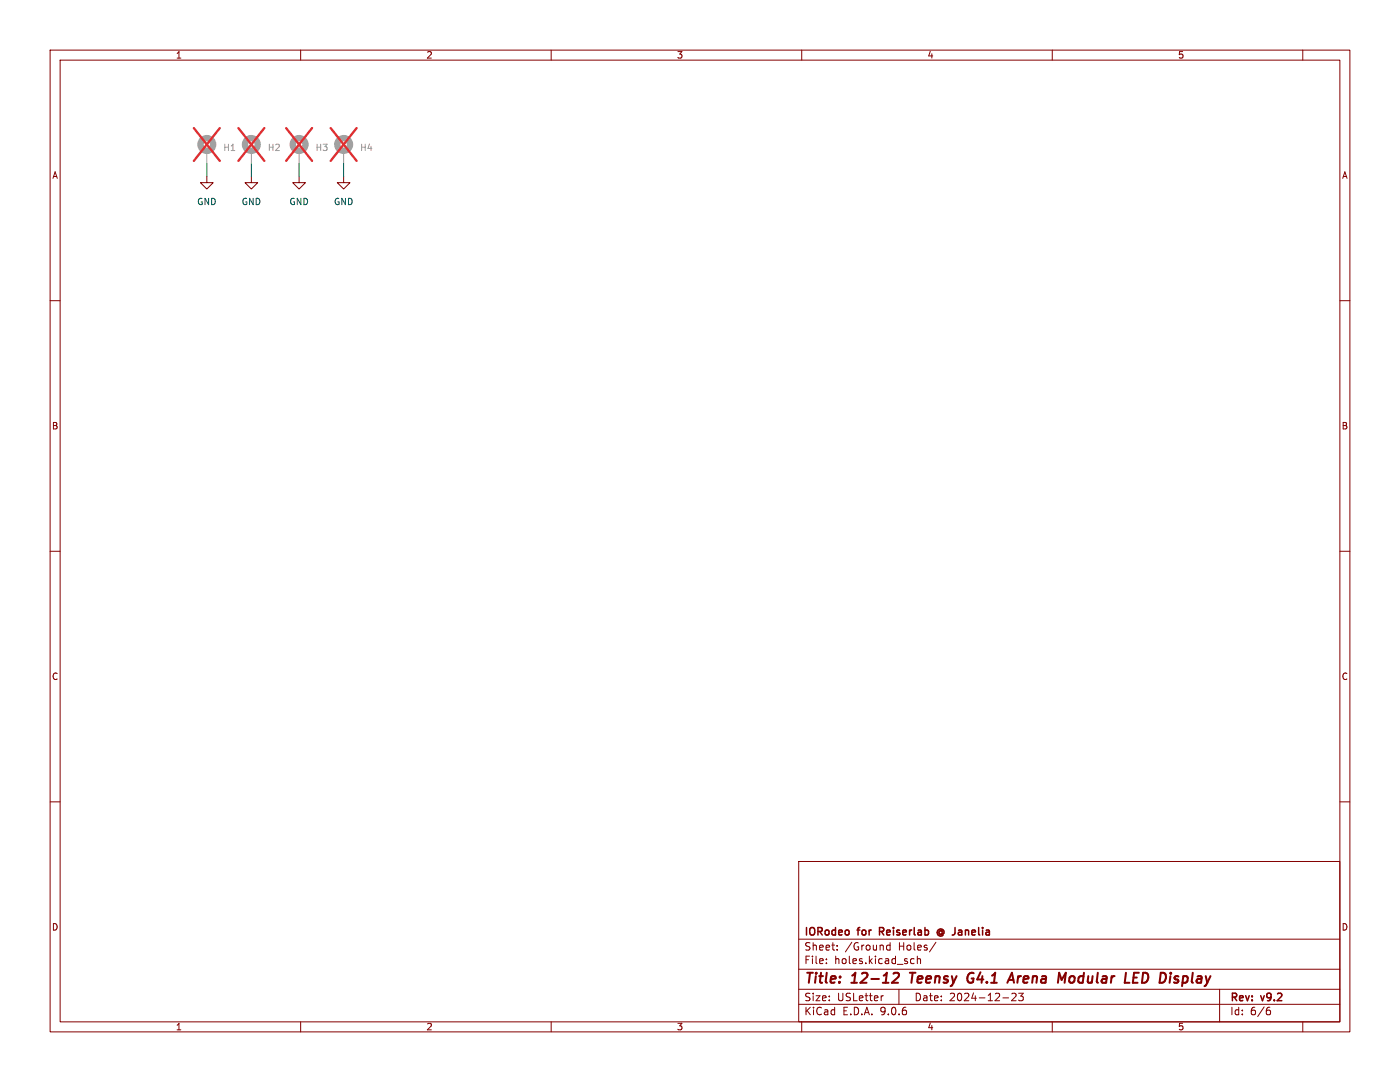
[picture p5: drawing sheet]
<svg xmlns="http://www.w3.org/2000/svg" width="279mm" height="216mm" viewBox="0 0 279 216" stroke-linecap="round" stroke-linejoin="round" font-family="sans-serif">
<g fill="none" stroke="#840000" stroke-width=".2">
<path d="M10 10h259.4v195.9h-259.4zM12 12h255.4v191.9h-255.4zM60 10v2M110 10v2M160 10v2M210 10v2M260 10v2M41.3 35.2v1.2h-1.3l1.3 1.3 1.2-1.3h-1.2M50.2 35.2v1.2h-1.3l1.3 1.3 1.2-1.3h-1.2M59.7 35.2v1.2h-1.3l1.3 1.3 1.3-1.3h-1.3M68.6 35.2v1.2h-1.3l1.3 1.3 1.2-1.3h-1.2M10 60h2"/>
<path d="M267.4 60h2M10 110h2M267.4 110h2M10 160h2M159.4 171.9h108v32h-108zM267.4 160h2M159.4 197.4h108M159.4 193.4h108M159.4 187.4h108M164.9 192.1v.2M164.9 191.4v.1M167.1 189.4v.2"/>
<path d="M167.1 188.7v.1M176.3 198.7l-.3 .1M177.6 188.1v1.5M177.6 188.7l-.4-.1-.3 .3 .2 .6h.5M179.4 197.4v3M181.9 192.2h.5M181.9 191.4h.5M183.1 191.4l.2-.1 .3 .1 .1 .9M183.1 190.8v1.5M186.8 188l-1.3 1.9M200.1 199.1h1.2M201.9 198.3l.6-.1 .3 .4-.9 1.1h.9"/>
<path d="M203.3 198.2h.9l-.5 .6 .4 .1v.6l-.2 .2-.6-.2M243.4 197.4v6.5M60 203.9v2M110 203.9v2M159.4 200.4h108M160 203.9v2M210 203.9v2M253 201.6h.4l.2 .2-.1 .5-.5 .2M253.4 201l-.4 .1M260 203.9v2"/>
</g>
<path d="M178.3 194.3l.3-.2h.5l.3 .2v.4l-.1 .3-1.3 1.1h1.2M181.6 194.1h1.1M182.1 194.1l-.2 2M193.2 195.8a.68 .68 0 0 0 .9 .2M193.9 195.2h.4M194.1 194.1a.81 .81 0 0 0-.9 .5M201 196.1l.9-2 .5 2M201.3 195.5h.9M213.7 194.9l-.3 .3v.5l.3 .4M226.1 196.1h.9M226.2 195.1h.7M226.3 194.1h1" fill="none" stroke="#840000" stroke-width=".4"/>
<path d="M175.5 185.9h.6M176.1 185.1h-.6v1.5M188 185.8a.36 .36 0 0 0-.5 0 .36 .36 0 0 0 0 .5 .36 .36 0 0 0 .5 .1M188 185.4a.71 .71 0 0 0-1 .7 .71 .71 0 0 0 1 .6" fill="none" stroke="#840000" stroke-width=".3"/>
<g fill="none" stroke="#a1a1a1" stroke-width="1.3">
<circle cx="41.3" cy="28.8" r="1.27"/>
<circle cx="50.2" cy="28.8" r="1.27"/>
<circle cx="59.7" cy="28.8" r="1.27"/>
<circle cx="68.6" cy="28.8" r="1.27"/>
</g>
<path d="M41.3 30.1v2.5M50.2 30.1v2.5M59.7 30.1v2.5M68.6 30.1v2.5" fill="none" stroke="#a1a1a1" stroke-width=".2"/>
<path d="M38.7 25.6l5.2 6.5M43.9 25.6l-5.2 6.5M47.6 25.6l5.2 6.5M52.8 25.6l-5.2 6.5M57.1 25.6l5.2 6.5M62.3 25.6l-5.2 6.5M66 25.6l5.2 6.5M71.2 25.6l-5.2 6.5" fill="none" stroke="#e12e31" stroke-width=".46"/>
<path d="M41.3 32.6v2.6M50.2 32.6v2.6M59.7 32.6v2.6M68.6 32.6v2.6" fill="none" stroke="#009600" stroke-width=".2"/>
<g font-size="2.8" fill="#840000">
<text x="160.4" y="196.8">Title:</text>
<text x="170.1" y="196.8">12-12</text>
<text x="182.5" y="196.8">Teensy</text>
<text x="194.7" y="196.8">G4.1</text>
<text x="203.8" y="196.8">Arena</text>
<text x="214.4" y="196.8">Modular</text>
<text x="228.5" y="196.8">LED</text>
<text x="236.3" y="196.8">Display</text>
</g>
<g font-size="2.1" fill="#840000">
<text x="160.4" y="189.9">Sheet:</text>
<text x="160.4" y="187.1">IORodeo</text>
<text x="168.6" y="189.9">/Ground</text>
<text x="171.3" y="187.1">for</text>
<text x="176.2" y="187.1">Reiserlab</text>
<text x="179.4" y="189.9">Holes/</text>
<text x="188.3" y="187.1">@ Janelia</text>
<text x="160.4" y="192.6">File:</text>
<text x="166.5" y="192.6">holes.kicad_sch</text>
<text x="160.4" y="202.8">KiCad</text>
<text x="160.4" y="200">Size:</text>
<text x="167.1" y="200">USLetter</text>
<text x="168.1" y="202.8">E.D.A.</text>
<text x="175.7" y="202.8">9.0.6</text>
<text x="182.4" y="200">Date:</text>
<text x="189.4" y="200">2024-12-23</text>
<text x="245.4" y="200.2">Rev:</text>
<text x="245.4" y="202.8">Id:</text>
<text x="249.5" y="202.8">6/6</text>
<text x="251.8" y="200.2">v9.2</text>
</g>
<g font-size="1.8" fill="#840000">
<text x="35" y="11.9">1</text>
<text x="85" y="11.9">2</text>
<text x="135" y="11.9">3</text>
<text x="185" y="11.9">4</text>
<text x="235" y="11.9">5</text>
<text x="10.3" y="35.9">A</text>
<text x="267.7" y="35.9">A</text>
<text x="10.3" y="85.9">B</text>
<text x="267.7" y="85.9">B</text>
<text x="10.3" y="135.9">C</text>
<text x="267.7" y="135.9">C</text>
<text x="10.3" y="185.9">D</text>
<text x="267.7" y="185.9">D</text>
<text x="35" y="205.8">1</text>
<text x="85" y="205.8">2</text>
<text x="135" y="205.8">3</text>
<text x="185" y="205.8">4</text>
<text x="235" y="205.8">5</text>
</g>
<g font-size="1.8" fill="#989898">
<text x="44.5" y="30.3">H1</text>
<text x="53.3" y="30.3">H2</text>
<text x="62.9" y="30.3">H3</text>
<text x="71.8" y="30.3">H4</text>
</g>
<g font-size="1.8" fill="#006464">
<text x="39.2" y="41.1">GND</text>
<text x="48.1" y="41.1">GND</text>
<text x="57.7" y="41.1">GND</text>
<text x="66.5" y="41.1">GND</text>
</g>
</svg>
